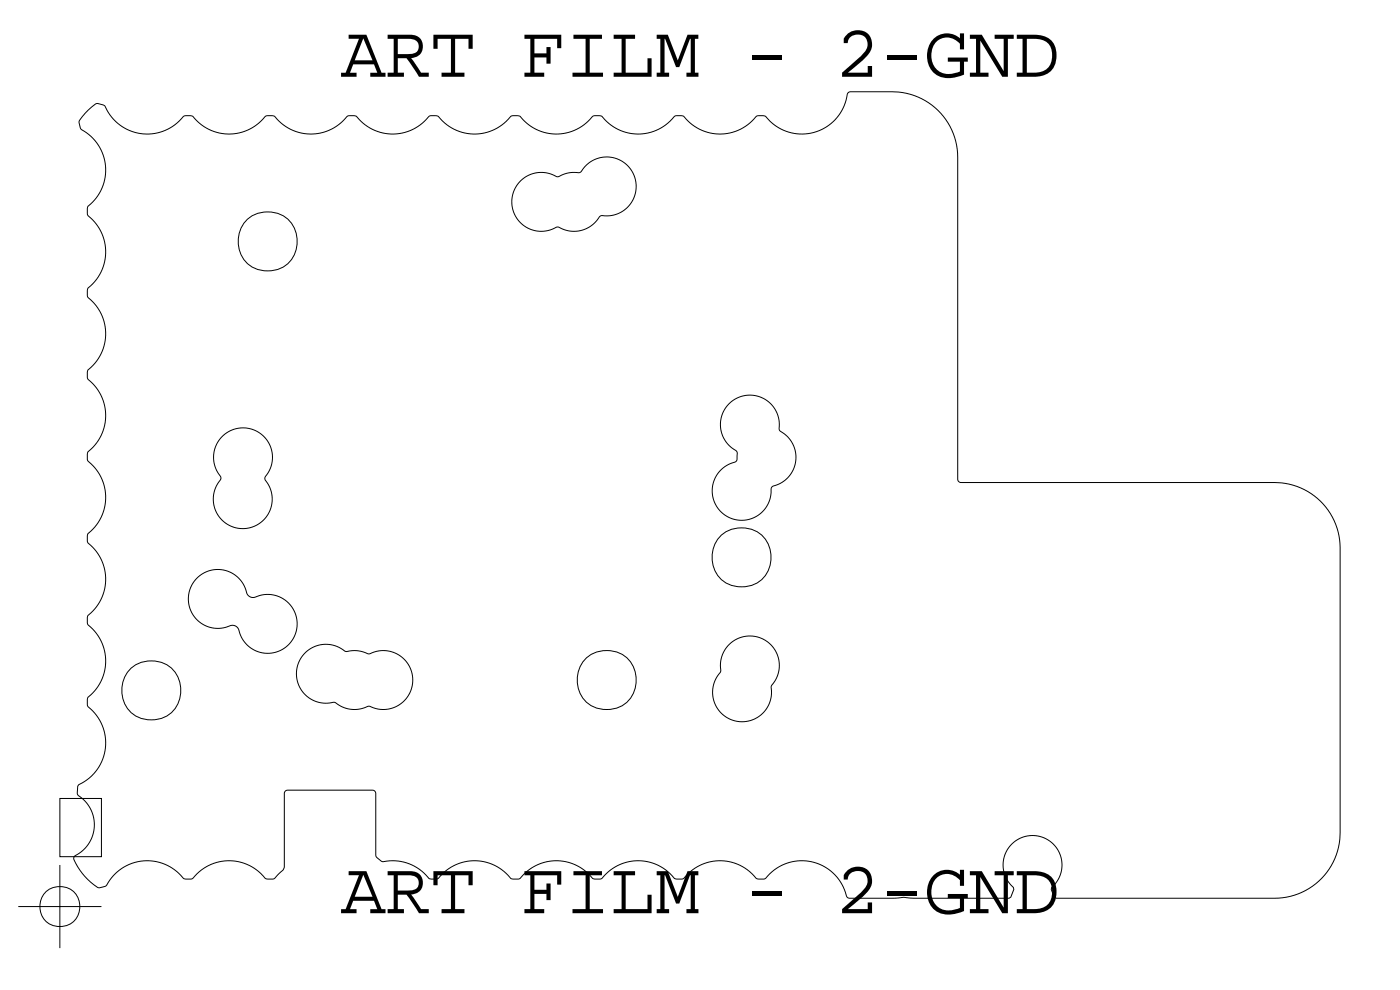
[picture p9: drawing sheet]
<svg xmlns="http://www.w3.org/2000/svg" width="297mm" height="210mm" viewBox="0 0 297 210" stroke-linecap="round" stroke-linejoin="round" font-family="sans-serif">
<!-- layer: Nets -->
<path d="M18.8 23.3l1.6-1.3 1.7 .4a11.1 11.1 0 0 0 5.4 5.3 10 10 0 0 0 11.6-3.1h1.7a10 10 0 0 0 15.7 0h1.6a10 10 0 0 0 15.7 0h1.7a10 10 0 0 0 15.7 0h1.6a10 10 0 0 0 15.7 0h1.7a10 10 0 0 0 15.7 0h1.7a10 10 0 0 0 15.7 0h1.6a10 10 0 0 0 15.7 0h1.7a9.9 9.9 0 0 0 10.4 3.5 9.9 9.9 0 0 0 7.2-8.4l.5-.2h8.9a13.9 13.9 0 0 1 13.9 13.9v68.2l.2 .5 .5 .3h67.9a13.9 13.9 0 0 1 12.5 13.8l-.1 61.8a13.9 13.9 0 0 1-13.8 12.5h-46.2l-.6-.4-.6-1.4 .1-.5a6.3 6.3 0 0 0 .5-9 6.3 6.3 0 0 0-9.1 0 6.3 6.3 0 0 0 .5 9l.1 .5-.7 1.6-.3 .2h-20l-2.4-.2-2 .2h-9.5l-.6-.3a9.8 9.8 0 0 0-7.5-7.4 9.8 9.8 0 0 0-9.9 3.6h-1.6a10 10 0 0 0-15.7 0h-1.7a10 10 0 0 0-15.7 0h-1.6a10 10 0 0 0-15.7 0h-1.7a10 10 0 0 0-15.7 0h-1.7a10.3 10.3 0 0 0-10-3.7l-1.2-.8-.2-.4v-13.2l-.3-.6-.4-.1h-18.1l-.4 .2-.2 .5v15.7l-.3 .6-1.8 1.8h-1.8a10 10 0 0 0-15.7 0h-1.6a9.9 9.9 0 0 0-16.7 1.6l-1.5 .3a12.7 12.7 0 0 1-5.3-6.2l.2-.5a7.5 7.5 0 0 0 .7-13v-1.8l.4-.4a9.8 9.8 0 0 0 1.7-16.7v-1.6a10 10 0 0 0 0-15.7v-1.7a10 10 0 0 0 0-15.7v-1.7a10 10 0 0 0 0-15.7v-1.6a10 10 0 0 0 0-15.7v-1.7a10 10 0 0 0 0-15.7v-1.6a10 10 0 0 0 0-15.7v-1.7a9.9 9.9 0 0 0-1.5-16.6l-.3-1.3v-.4zM110.5 38.3a6.7 6.7 0 0 1 7.8-.8h.1a8 8 0 0 1 4.6-.9l.2-.1a6.3 6.3 0 0 1 11.2 .4 6.3 6.3 0 0 1-6.9 8.9h-.2a6.5 6.5 0 0 1-9 2.3h-.1a6.3 6.3 0 0 1-8.3-1.4 6.3 6.3 0 0 1 .6-8.4zM52.3 46.7a6.3 6.3 0 0 1 8.9 .1 6.3 6.3 0 0 1 0 8.9 6.3 6.3 0 0 1-8.9 0 6.7 6.7 0 0 1 0-9zM47.1 92.7a6.3 6.3 0 0 1 8.8-.2 6.3 6.3 0 0 1 .3 8.8v.4a6.3 6.3 0 0 1-.4 8.7 6.3 6.3 0 0 1-8.8-.1 6.3 6.3 0 0 1-.1-8.8l-.1-.3a6.4 6.4 0 0 1 .3-8.5zM154.8 85.5a6.3 6.3 0 0 1 7.3-.9 6.3 6.3 0 0 1 3.2 6.6l.1 .1a6.4 6.4 0 0 1 3.4 6.6 6.4 6.4 0 0 1-5 5.4l-.2 .2a6.3 6.3 0 0 1-5.5 6.8 6.3 6.3 0 0 1-7-5.3 6.3 6.3 0 0 1 5-7.1l.3-.5v-1.3l-.1-.4a6.4 6.4 0 0 1-1.5-10.2zM152.8 113.7a6.3 6.3 0 0 1 8.9 .1 6.3 6.3 0 0 1 0 8.9 6.3 6.3 0 0 1-8.9 0 6.7 6.7 0 0 1 0-9zM41.7 122.7a6.3 6.3 0 0 1 10.8 3.4 1.41 1.41 0 0 0 1.7 .5 6.3 6.3 0 0 1 8.5 3.8 6.3 6.3 0 0 1-4.5 8.1 6.3 6.3 0 0 1-7.7-5.2 1.41 1.41 0 0 0-1.8-.5 6.3 6.3 0 0 1-7.6-2.2 6.3 6.3 0 0 1 .6-7.9zM64.7 138.5a6.5 6.5 0 0 1 8.7-.3 8 8 0 0 1 4.9 .5 6.3 6.3 0 0 1 9.3 5.7 6.3 6.3 0 0 1-9.4 5.4 6.8 6.8 0 0 1-7.3-.8 6.3 6.3 0 0 1-7.1-2.9 6.3 6.3 0 0 1 .9-7.6zM124.2 139.8a6.3 6.3 0 0 1 8.9 0 6.3 6.3 0 0 1 0 8.9 6.3 6.3 0 0 1-8.9 .1 6.7 6.7 0 0 1 0-9zM154.7 136.7a6.3 6.3 0 0 1 8.8 .1 6.3 6.3 0 0 1 .1 8.8 6.3 6.3 0 0 1-8 7.2 6.3 6.3 0 0 1-2.7-10.4 6.6 6.6 0 0 1 1.8-5.7zM27.6 141.9a6.3 6.3 0 0 1 8.9 .1 6.3 6.3 0 0 1 0 8.9 6.3 6.3 0 0 1-8.9 0 6.7 6.7 0 0 1 0-9zM12.7 169.4h8.8v12.3h-8.8z" fill="none" stroke="#000" stroke-width=".21"/>
<!-- layer: Drawing Origin -->
<g fill="none" stroke="#000" stroke-width=".21">
<path d="M3.9 192.3h17.6M12.7 183.5v17.6"/>
<circle cx="12.7" cy="192.3" r="4.3"/>
</g>
<g font-size="15.9">
<text x="72.3" y="16.3">ART FILM - 2-GND</text>
<text x="72.3" y="193.7">ART FILM - 2-GND</text>
</g>
</svg>
